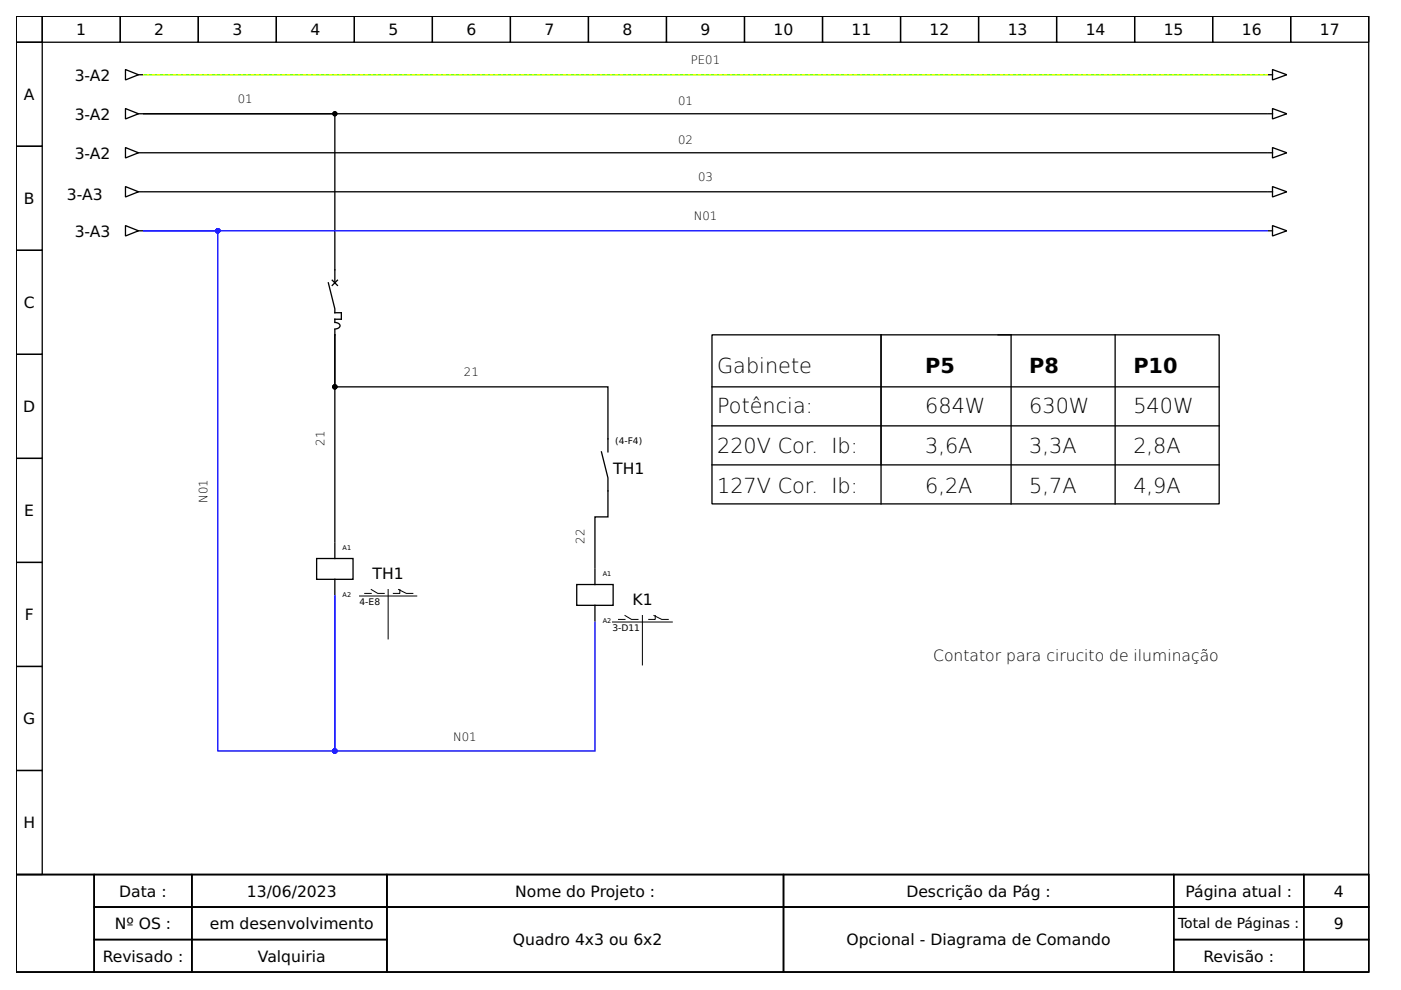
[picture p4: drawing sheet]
<svg xmlns="http://www.w3.org/2000/svg" width="297mm" height="210mm" viewBox="0 0 297 210" stroke-linecap="round" stroke-linejoin="round" font-family="sans-serif">
<g fill="none" stroke="#000" stroke-width=".28">
<path d="M3.4 3.4h286.8v182h-286.8zM3.4 3.4h5.6v5.6h-5.6zM3.4 9h5.6v22h-5.6zM9 3.4h16.5v5.6h-16.5zM25.5 3.4h16.5v5.6h-16.5zM26.6 14.7l2.8 1.1-2.8 1.2zM29.4 15.8h.8M42 3.4h16.6v5.6h-16.6zM58.6 3.4h16.5v5.6h-16.5zM75.1 3.4h16.6v5.6h-16.6zM91.7 3.4h16.5v5.6h-16.5zM108.2 3.4h16.6v5.6h-16.6z"/>
<path d="M124.8 3.4h16.5v5.6h-16.5zM141.3 3.4h16.5v5.6h-16.5zM157.8 3.4h16.6v5.6h-16.6zM174.4 3.4h16.5v5.6h-16.5zM190.9 3.4h16.6v5.6h-16.6zM207.5 3.4h16.5v5.6h-16.5zM224 3.4h16.6v5.6h-16.6zM240.6 3.4h16.5v5.6h-16.5zM257.1 3.4h16.6v5.6h-16.6zM269 15.8h.8M269.8 14.7l3 1.1-3 1.2zM273.7 3.4h16.5v5.6h-16.5z"/>
<path d="M3.4 31h5.6v22.1h-5.6zM26.6 31.3l2.8 1.1-2.8 1.1zM26.6 39.6l2.8 1.1-2.8 1.1zM26.6 23l2.8 1.1-2.8 1.1zM29.4 24.1h.8M29.4 32.4h.8M30.5 32.4h238.2M268.7 24.1h-238.2h40.5v35.9M269 24.1h.8M269 32.4h.8M269.8 23l3 1.1-3 1.1zM269.8 39.6l3 1.1-3 1.1z"/>
<path d="M269.8 31.3l3 1.1-3 1.1zM3.4 53.1h5.6v22h-5.6zM26.6 47.8l2.8 1.1-2.8 1.1zM29.4 40.7h.8M29.4 48.9h.8M30.5 40.7h238.2M69.6 60l1.4 5.5v.8h1.4v1.4h-1.4v.5M70.4 59.4l1.1 1.1M71.5 59.4l-1.1 1.1M269 40.7h.8M269 48.9h.8M269.8 47.8l3 1.1-3 1.1z"/>
<path d="M3.4 75.1h5.6v22.1h-5.6zM71 71v11h57.9v13.8M71 71v43.8M71 68.4a.82 .82 0 0 1 1 .9l-.6 .4-.4 .1M71 69.9v1.1M151 71h107.5v35.8h-107.5zM186.8 71v35.8M211.6 71h2.8v35.8M236.4 71v35.8M3.4 97.2h5.6v22h-5.6zM127.5 95.8l1.4 5.5v8.3h-2.8v10.7M151 90.3h107.5"/>
<path d="M151 98.6h107.5M151 82h107.5M3.4 119.2h5.6v22.1h-5.6zM67.1 118.4h7.8v4.4h-7.8zM71 115.1v3.3M71 122.8v3.3M122.3 123.9h7.7v4.4h-7.7zM126.1 120.6v3.3M126.1 128.3v3.4M3.4 141.3h5.6v22.1h-5.6zM3.4 163.4h5.6v22h-5.6zM3.4 185.4h286.8v20.7h-286.8z"/>
<path d="M3.4 185.4h16.6v20.7h-16.6zM20 185.4h20.7v6.9h-20.7zM20 192.3h20.7v6.9h-20.7zM20 199.2h20.7v6.9h-20.7zM40.7 185.4h41.3v6.9h-41.3zM40.7 192.3h41.3v6.9h-41.3zM40.7 199.2h41.3v6.9h-41.3zM82 185.4h84.1v6.9h-84.1zM82 192.3h84.1v13.8h-84.1zM166.1 185.4h82.7v6.9h-82.7zM166.1 192.3h82.7v13.8h-82.7zM248.8 185.4h27.6v6.9h-27.6z"/>
<path d="M248.8 192.3h27.6v6.9h-27.6zM248.8 199.2h27.6v6.9h-27.6zM276.4 185.4h13.8v6.9h-13.8zM276.4 192.3h13.8v6.9h-13.8zM276.4 199.2h13.8v6.9h-13.8z"/>
</g>
<path d="M76.2 126.4h12.2M77.3 125.8h1.4M78.7 125l1.4 .8h1.4M82.3 125v10.5M84.5 125l1.7 .8h1.3M84.8 125v.8h-1.4M129.9 131.9h12.6M131.1 131.3h1.4M132.5 130.5l1.4 .8h1.4M136.2 130.5v10.5M138.6 130.5l1.7 .8h1.4M138.9 130.5v.8h-1.4" fill="none" stroke="#000" stroke-width=".21"/>
<path d="M268.7 48.9h-238.2h15.7v110.3h24.8v-32.8v32.8h55.1v-27.3" fill="none" stroke="#00f" stroke-width=".28"/>
<g fill="#00f" stroke="#00f" stroke-width=".28">
<circle cx="71" cy="159.2" r=".41"/>
<circle cx="46.2" cy="48.9" r=".41"/>
</g>
<g fill="#000" stroke="#000" stroke-width=".28">
<circle cx="71" cy="24.1" r=".41"/>
<circle cx="71" cy="82" r=".41"/>
</g>
<path d="M30.5 15.8h238.2" fill="none" stroke="#5f0" stroke-width=".28"/>
<path d="M268.7 15.8h-238.2" fill="none" stroke="#ff0" stroke-width=".28" stroke-dasharray=".3 .8"/>
<g font-size="4.4">
<text x="152.1" y="79">Gabinete</text>
<text x="196.2" y="79">P5</text>
<text x="218.2" y="79">P8</text>
<text x="240.3" y="79">P10</text>
<text x="152.1" y="87.5">Potência:</text>
<text x="196.2" y="87.5">684W</text>
<text x="218.2" y="87.5">630W</text>
<text x="240.3" y="87.5">540W</text>
<text x="152.1" y="96.1">220V Cor. Ib:</text>
<text x="196.2" y="96.1">3,6A</text>
<text x="218.2" y="96.1">3,3A</text>
<text x="240.3" y="96.1">2,8A</text>
<text x="152.1" y="104.6">127V Cor. Ib:</text>
<text x="196.2" y="104.6">6,2A</text>
<text x="218.2" y="104.6">5,7A</text>
<text x="240.3" y="104.6">4,9A</text>
</g>
<g font-size="3.3">
<text x="16.2" y="7.4">1</text>
<text x="32.7" y="7.4">2</text>
<text x="49.3" y="7.4">3</text>
<text x="65.8" y="7.4">4</text>
<text x="82.3" y="7.4">5</text>
<text x="98.9" y="7.4">6</text>
<text x="115.4" y="7.4">7</text>
<text x="132" y="7.4">8</text>
<text x="148.5" y="7.4">9</text>
<text x="164" y="7.4">10</text>
<text x="180.6" y="7.4">11</text>
<text x="197.1" y="7.4">12</text>
<text x="213.6" y="7.4">13</text>
<text x="230.2" y="7.4">14</text>
<text x="246.7" y="7.4">15</text>
<text x="263.3" y="7.4">16</text>
<text x="279.8" y="7.4">17</text>
<text x="15.8" y="17.1">3-A2</text>
<text x="5.1" y="21.2">A</text>
<text x="15.8" y="25.4">3-A2</text>
<text x="15.8" y="33.6">3-A2</text>
<text x="5.1" y="43.3">B</text>
<text x="14.2" y="42.3">3-A3</text>
<text x="15.8" y="50.2">3-A3</text>
<text x="5" y="65.3">C</text>
<text x="4.9" y="87.4">D</text>
<text x="130" y="100.5">TH1</text>
<text x="5.1" y="109.5">E</text>
<text x="79" y="122.8">TH1</text>
<text x="5.2" y="131.5">F</text>
<text x="134.1" y="128.3">K1</text>
<text x="197.9" y="140.1">Contator para cirucito de iluminação</text>
<text x="4.9" y="153.6">G</text>
<text x="5" y="175.6">H</text>
<text x="25.3" y="190.1">Data :</text>
<text x="52.3" y="190.1">13/06/2023</text>
<text x="109.2" y="190.1">Nome do Projeto :</text>
<text x="192.2" y="190.1">Descrição da Pág :</text>
<text x="251.3" y="190.1">Página atual :</text>
<text x="282.8" y="190.1">4</text>
<text x="24.4" y="197">Nº OS :</text>
<text x="44.5" y="197">em desenvolvimento</text>
<text x="282.8" y="197">9</text>
<text x="21.8" y="203.9">Revisado :</text>
<text x="54.7" y="203.9">Valquiria</text>
<text x="108.7" y="200.4">Quadro 4x3 ou 6x2</text>
<text x="179.5" y="200.4">Opcional - Diagrama de Comando</text>
<text x="255.1" y="203.9">Revisão :</text>
</g>
<text font-size="3" x="249.8" y="196.8">Total de Páginas :</text>
<g font-size="2.5">
<text x="146.5" y="13.6">PE01</text>
<text x="50.4" y="21.9">01</text>
<text x="143.8" y="22.2">01</text>
<text x="143.8" y="30.5">02</text>
<text x="148" y="38.5">03</text>
<text x="147.1" y="46.7">N01</text>
<text x="98.4" y="79.8">21</text>
<text x="68.8" y="94.5" transform="rotate(-90 68.8 94.5)">21</text>
<text x="44" y="106.6" transform="rotate(-90 44 106.6)">N01</text>
<text x="123.9" y="115.3" transform="rotate(-90 123.9 115.3)">22</text>
<text x="96.1" y="157">N01</text>
</g>
<g font-size="1.9">
<text x="130.4" y="94.2">(4-F4)</text>
<text x="76.2" y="128.3">4-E8</text>
<text x="129.9" y="133.8">3-D11</text>
</g>
<g font-size="1.4">
<text x="72.6" y="116.6">A1</text>
<text x="127.8" y="122.1">A1</text>
<text x="72.6" y="126.5">A2</text>
<text x="127.8" y="132">A2</text>
</g>
</svg>
